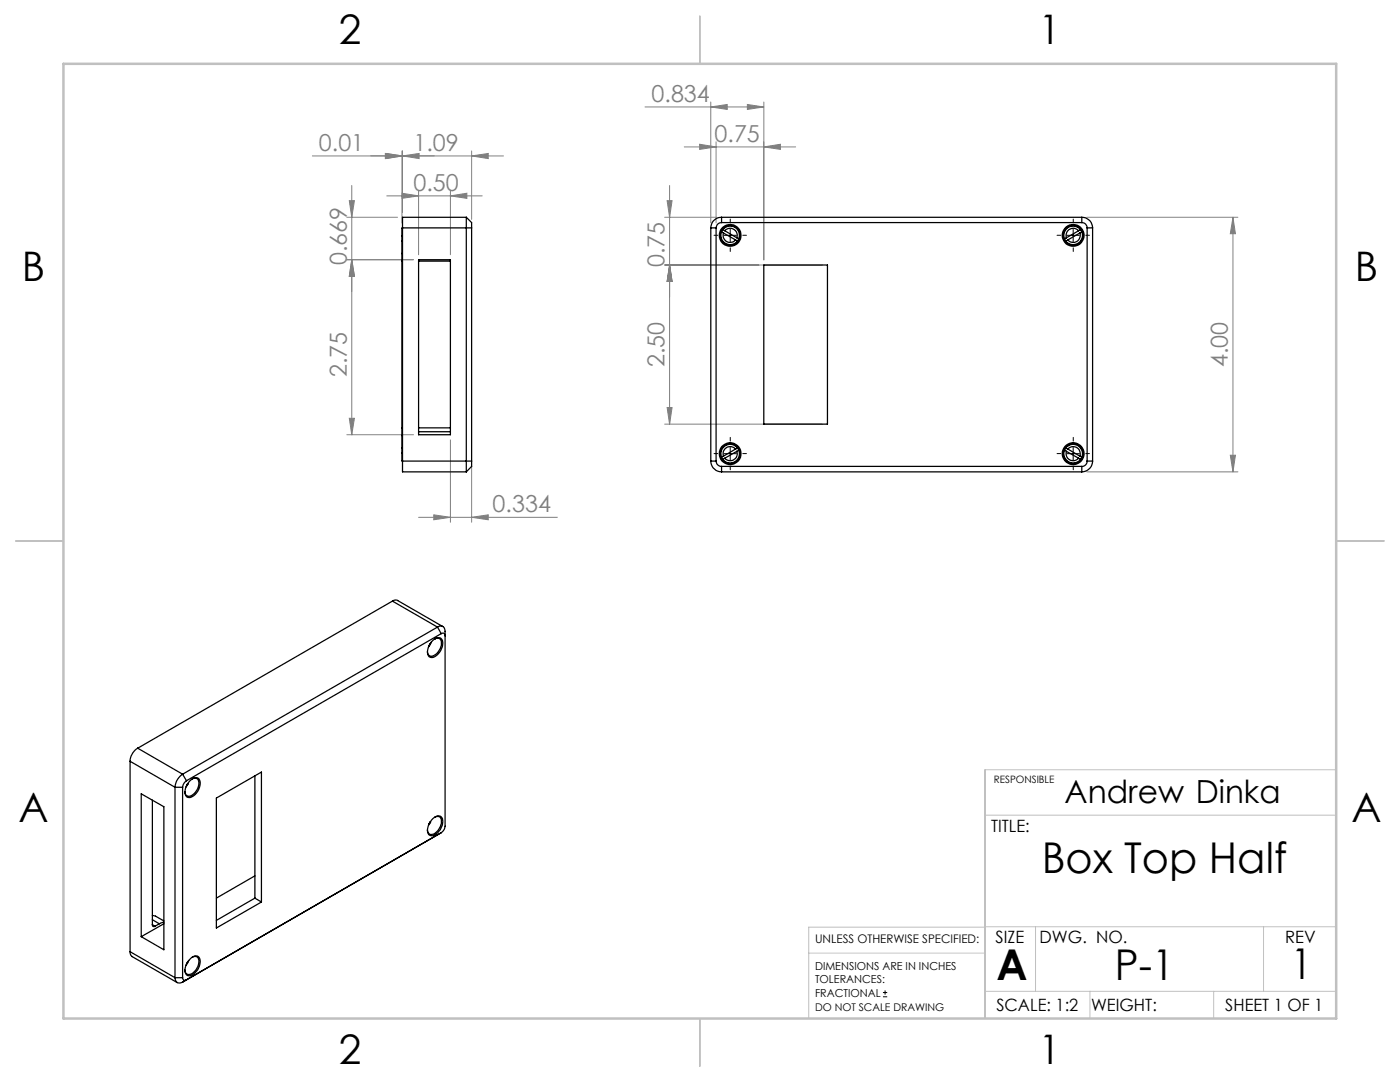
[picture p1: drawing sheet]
<svg xmlns="http://www.w3.org/2000/svg" width="279mm" height="216mm" viewBox="0 0 279 216" stroke-linecap="round" stroke-linejoin="round" font-family="sans-serif">
<path d="M144.5 47h2.5M145.7 45.7v2.5M212.9 47h2.5M214.2 45.7v2.5M144.5 90.5h2.5M145.7 89.3v2.5M212.9 90.5h2.5M214.2 89.3v2.5M176.2 198.9h.9M176.2 198h.9M176.6 197.6v.9" fill="none" stroke="#000" stroke-width=".2"/>
<g fill="none" stroke="#808080" stroke-width=".2">
<path d="M70.2 37v49.7M76.9 30.6l3.3 .5-3.3 .5zM77 30.6l3.3 .5-3.3 .5zM77.2 39.1h19M80.2 38.6l3.3 .5-3.3 .5zM80.2 30.1v14.4M80.3 30.1v12.2M80.3 31.1l3.3-.5v1zM83.5 38.1v12.7M89.9 39.1l3.3-.5v1zM89.9 38.1v12.7M94.1 31.1l3.3-.5v1z"/>
<path d="M94.1 30.1v13.7M100.5 31.1h-38.2M128.7 21.3h23.7M133.6 37v47.6M136.6 29.3h22.2M139.6 28.8l3.3 .5-3.3 .5zM141.9 21.3l3.2-.5v1zM141.9 20.4v24.1M142.9 28.3v16.2M149.2 20.8l3.2 .5-3.2 .5zM152.4 29.3l3.4-.5v1zM152.4 20.4v31.5"/>
<path d="M69.2 51.8h13.3M69.2 43.4h10.1M69.7 40h1l-.5 3.4zM70.2 51.8l.5 3.3h-1zM132.6 43.4h10.4M132.6 52.9h31.5M133.1 40h1l-.5 3.4zM133.6 52.9l.5 3.3h-1zM216.9 43.4h30.2M246.1 43.4v50.8M246.1 43.4l.5 3.2h-1.1zM69.2 86.7h13.3"/>
<path d="M69.7 83.5h1l-.5 3.2zM89.9 87.8v16.4M94.1 93v11.2M132.6 84.6h31.5M133.1 81.3h1l-.5 3.3zM216.9 94.2h30.2M245.5 90.8h1.1l-.5 3.4zM83.5 103.2h27.7M86.6 102.7l3.3 .5-3.3 .5zM94.1 103.2l3.3-.5v1z"/>
</g>
<g fill="none" stroke="#000" stroke-width=".2" stroke-dasharray="15.2 1.3 1.3 1.3">
<path d="M143.2 46.9h-.7M145.7 49.4v.8M145.7 44.4v-.7M148.2 46.9h.8M211.7 46.9h-.7M214.2 49.4v.8M214.2 44.4v-.7M216.7 46.9h.7M143.2 90.5h-.7M145.7 93v.7M145.7 88v-.7M148.2 90.5h.8"/>
<path d="M211.7 90.5h-.7M214.2 93v.7M214.2 88v-.7M216.7 90.5h.7"/>
</g>
<path d="M266.7 153.6h-70.1v49.6M196.6 162.7h70.1M161.4 190.2h35.2M196.6 185h-35.2v18.2M196.6 197.8h70.1M196.6 184.9h70.1M206.7 184.9v12.9M217.5 197.8v5.4M242.2 197.8v5.4M252.2 184.9v12.9" fill="none" stroke="#c0c0c0" stroke-width=".2"/>
<path d="M139.7 3.2v9.5M3.1 107.9h9.6M266.7 107.9h9.5M139.7 203.2v9.6" fill="none" stroke="#c0c0c0" stroke-width=".25"/>
<path d="M12.7 12.7h254v190.5h-254z" fill="none" stroke="#c0c0c0" stroke-width=".5"/>
<g fill="#808080">
<path d="M89.9 39.1l3.3-.5v1zM80.2 38.6l3.3 .5-3.3 .5zM80.3 31.1l3.3-.5v1zM76.9 30.6l3.3 .5-3.3 .5z"/>
<path d="M77 30.6l3.3 .5-3.3 .5zM94.1 31.1l3.3-.5v1z"/>
<path d="M139.6 28.8l3.3 .5-3.3 .5zM152.4 29.3l3.4-.5v1z"/>
<path d="M149.2 20.8l3.2 .5-3.2 .5zM141.9 21.3l3.2-.5v1z"/>
<path d="M70.2 51.8l.5 3.3h-1zM69.7 40h1l-.5 3.4z"/>
<path d="M133.1 81.3h1l-.5 3.3zM133.6 52.9l.5 3.3h-1zM133.6 52.9l.5 3.3h-1zM133.1 40h1l-.5 3.4z"/>
<path d="M70.2 51.8l.5 3.3h-1zM69.7 83.5h1l-.5 3.2z"/>
<path d="M246.1 43.4l.5 3.2h-1.1zM245.5 90.8h1.1l-.5 3.4z"/>
<path d="M86.6 102.7l3.3 .5-3.3 .5zM94.1 103.2l3.3-.5v1z"/>
</g>
<g fill="none" stroke="#000" stroke-width=".25">
<path d="M80.2 50.6v1.5M80.2 48.2v2.4M80.2 52.1h.1M80.2 50.6h.1M80.2 47v1.2M80.2 52.1v33.3M80.2 48.2h.1M80.2 47h.1M80.3 45.5h-.1v1.5M80.3 45.5h13.8M80.3 45.5v46.5M83.5 51.8h6.4v34.9h-6.4z"/>
<path d="M83.5 52.1h6.4M93.1 43.4v50.8M93.1 43.4h-12.8v2.1M93.1 43.4l1 1v1.1M94.1 45.5v46.5M141.9 45.5v46.5M141.9 45.5h1M142.9 45.5v46.5M144 43.4a2.15 2.15 0 0 0-2.1 2.1M144 44.4a1.08 1.08 0 0 0-1.1 1.1M144 46.2a1.86 1.86 0 0 0 .8 2.4 1.86 1.86 0 0 0 2.4-.5M144 46.2l.4 .3"/>
<path d="M144 43.4v1M144 43.4h71.9M144 44.4h71.9M144.3 45.8l.3 .2M144.3 45.8a1.85 1.85 0 0 1 2.4-.5 1.85 1.85 0 0 1 .7 2.4M144.3 45.8l-.3 .4M144.4 46.5a1.4 1.4 0 0 0 .6 1.7 1.4 1.4 0 0 0 1.8-.3M144.4 46.5l2.4 1.4M144.6 46a1.42 1.42 0 0 1 1.8-.2 1.42 1.42 0 0 1 .6 1.6M144.6 46l2.4 1.4M146.8 47.9l.4 .2M147 47.4l.4 .3"/>
<path d="M147.4 47.7l-.2 .4M152.4 52.9h12.7v31.7h-12.7zM212.4 47.7l.3 .4M212.8 47.4l-.4 .3M213.1 47.9l-.4 .2M215.3 46a1.44 1.44 0 0 0-1.8-.2 1.44 1.44 0 0 0-.7 1.6M215.3 46l-2.5 1.4M215.5 46.5a1.4 1.4 0 0 1-.6 1.7 1.4 1.4 0 0 1-1.8-.3M215.5 46.5l-2.4 1.4M215.7 45.8a1.87 1.87 0 0 0-2.5-.5 1.87 1.87 0 0 0-.8 2.4M215.7 45.8l-.4 .2M215.7 45.8l.2 .4"/>
<path d="M215.9 44.4a1.02 1.02 0 0 1 1.1 1.1M215.9 43.4a2.15 2.15 0 0 1 2.2 2.1M215.9 46.2l-.4 .3M215.9 46.2a1.88 1.88 0 0 1-.8 2.4 1.88 1.88 0 0 1-2.4-.5M215.9 43.4v1M217 45.5h1.1M217 45.5v46.5M218.1 45.5v46.5M80.2 85.4v1.5M80.2 86.9v2.4M80.2 90.5v1.5h.1M80.2 85.4h.1"/>
<path d="M80.2 89.3v1.2M80.2 86.9h.1M80.2 89.3h.1M80.2 90.5h.1M80.3 92v2.2h12.8M80.3 92h13.8M83.5 85.4h6.4M83.5 86.1h6.4M94.1 92v1.1l-1 1.1M141.9 92a2.15 2.15 0 0 0 2.1 2.2M141.9 92h1M142.9 92a1.08 1.08 0 0 0 1.1 1.1"/>
<path d="M144 91.2l.3 .5M144 93.1v1.1M144 93.1h71.9M144 94.2h71.9M144.4 91l-.4 .2M144.6 91.4l-.3 .3M146.8 89.6a1.41 1.41 0 0 0-1.8-.3 1.41 1.41 0 0 0-.6 1.7M146.8 89.6l-2.4 1.4M147 90.1a1.41 1.41 0 0 1-.6 1.6 1.41 1.41 0 0 1-1.8-.3M147 90.1l-2.4 1.3M147.2 89.4a1.85 1.85 0 0 0-2.4-.5 1.85 1.85 0 0 0-.8 2.3M147.2 89.4l-.4 .2"/>
<path d="M147.2 89.4l.2 .4M147.4 89.8a1.85 1.85 0 0 1-.8 2.3 1.85 1.85 0 0 1-2.3-.4M147.4 89.8l-.4 .3M212.4 89.8a1.87 1.87 0 0 0 .9 2.3 1.87 1.87 0 0 0 2.4-.4M212.4 89.8l.4 .3M212.7 89.4l.4 .2M212.7 89.4a1.87 1.87 0 0 1 2.4-.5 1.87 1.87 0 0 1 .8 2.3M212.7 89.4l-.3 .4M212.8 90.1a1.42 1.42 0 0 0 .7 1.7 1.42 1.42 0 0 0 1.8-.4M212.8 90.1l2.5 1.3M213.1 89.6a1.41 1.41 0 0 1 1.8-.3 1.41 1.41 0 0 1 .6 1.7M213.1 89.6l2.4 1.4"/>
<path d="M215.3 91.4l.4 .3M215.5 91l.4 .2M215.9 91.2l-.2 .5M215.9 93.1v1.1M217 92a1.02 1.02 0 0 1-1.1 1.1M217 92h1.1M218.1 92a2.15 2.15 0 0 1-2.2 2.2M78.3 119.9l.5-.2 .5 .1 9.1 5.2M78.3 119.9l9 5.2M78.3 119.9l-50.8 29.4M85.9 128.4l-.3 .4M86.1 128.1l-.6 1"/>
<path d="M86.3 127.8a1.15 1.15 0 0 1 2 0 2.93 2.93 0 0 1-2.2 3.4 1.2 1.2 0 0 1-.7-1.8l.3-.6zM86.8 127.5a.83 .83 0 0 1 1 0 .83 .83 0 0 1 .3 .9 2.49 2.49 0 0 1-2.2 2.5l-.5-.4-.1-.5M87.3 125.1a.92 .92 0 0 1 1.1-.1 .92 .92 0 0 1 .4 1v38.9a1.82 1.82 0 0 1-.7 1.3M87.3 125.1l-50.9 29.4M87.3 125.1l.8 1.3M88.1 126.4a.47 .47 0 0 1 .5 0 .47 .47 0 0 1 .2 .5M88.1 126.4l-50.9 29.4M26 151.9l8.9 5.2M26 151.9v38M27.5 149.3a3.2 3.2 0 0 0-1.5 2.6M27.5 149.3l8.9 5.2M28.2 158.4l4.5 2.6v28.5l-4.5-2.6z"/>
<path d="M30.4 159.7v24.8M34.9 157.1h1.5M34.9 157.1v38M36.4 154.5a3.4 3.4 0 0 0-1.5 2.6M36.4 154.5l.8 1.3M36.4 157.1v38M37.2 155.8a1.82 1.82 0 0 0-.8 1.3M37.4 156.5h.1M37.4 156.5l-.2 .3M37.5 156.4l-.1 .1M37.5 156.4l-.4 .6M37.9 155.8a1.12 1.12 0 0 1 2-.1 2.87 2.87 0 0 1-2.2 3.4 1.2 1.2 0 0 1-.7-1.7l.4-1z"/>
<path d="M38.4 155.4a.83 .83 0 0 1 1 0 .83 .83 0 0 1 .3 1 2.78 2.78 0 0 1-2 2.5l-.6-.3-.2-.6M43.2 159.2l9-5.1v25.9l-9 5.2zM50.9 154.8v24.4M50.9 179.2l1.3 .8M50.9 179.2l-7.7 4.5M50.9 174.8l-7.7 4.4M85.8 164.1h.1M85.8 164.1l-.2 .3M85.9 164l-.1 .1M85.9 164l-.4 .6M86.3 163.4a1.15 1.15 0 0 1 2-.1 2.88 2.88 0 0 1-2.2 3.5 1.18 1.18 0 0 1-.7-1.8l.3-.7zM86.8 163.1a.83 .83 0 0 1 1-.1 .83 .83 0 0 1 .3 1 2.57 2.57 0 0 1-2.2 2.5l-.5-.4-.1-.5"/>
<path d="M88.1 166.2l-51.7 29.8M88.1 166.2l-.8 .4M26 189.9v.5l.4 .5 9 5.2M26 189.9l8.9 5.2M30.4 184.5a.32 .32 0 0 0 .2 .4 .32 .32 0 0 0 .3-.1M30.4 182.7l.6 .1 1.7 1M30.4 183.5l1.4 .8M30.4 184.5l.5 .3M31.8 184.3l-.9 .5M32.7 184l-.9 .3M32.7 184.3l-4.5 2.6M34.9 195.1a.93 .93 0 0 0 .5 1 .93 .93 0 0 0 1-.1"/>
<path d="M34.9 195.1h1.5M36.4 195.1a.47 .47 0 0 0 .3 .5 .47 .47 0 0 0 .5-.1l-.8 .5M37.5 191.9l-.3 .4M37.7 191.7l-.6 .9M38.2 191.1a1.02 1.02 0 0 1 1.3-.3 1.02 1.02 0 0 1 .4 1.4 2.91 2.91 0 0 1-2.2 2.5 1.18 1.18 0 0 1-.7-1.7l.4-1.1zM38.4 191a.83 .83 0 0 1 1 0 .83 .83 0 0 1 .3 .9 2.57 2.57 0 0 1-2.2 2.6l-.4-.3-.2-.7"/>
<circle cx="145.7" cy="47" r="2.17"/>
<circle cx="145.7" cy="47" r="1.98"/>
<circle cx="214.2" cy="47" r="1.98"/>
<circle cx="214.2" cy="47" r="2.16"/>
<circle cx="145.7" cy="90.5" r="2.18"/>
<circle cx="145.7" cy="90.5" r="1.98"/>
<circle cx="214.2" cy="90.5" r="1.98"/>
<circle cx="214.2" cy="90.5" r="2.17"/>
</g>
<g font-size="8.5">
<text x="207.9" y="174.2">Box Top Half</text>
<text x="198.9" y="195.5">A</text>
<text x="222.5" y="195.5">P-1</text>
<text x="257.6" y="195.4">1</text>
</g>
<g font-size="8.1">
<text x="67.6" y="8.9">2</text>
<text x="207.3" y="8.9">1</text>
<text x="4.4" y="56.2">B</text>
<text x="270.4" y="56.2">B</text>
<text x="3.7" y="164.1">A</text>
<text x="269.7" y="164.1">A</text>
<text x="67.6" y="212.4">2</text>
<text x="207.3" y="212.4">1</text>
</g>
<text font-size="6.3" x="212.4" y="160.3">Andrew Dinka</text>
<g font-size="4.7" fill="#808080">
<text x="130" y="20.3">0.834</text>
<text x="142.6" y="28.3">0.75</text>
<text x="63.6" y="30.1">0.01</text>
<text x="82.5" y="30.1">1.09</text>
<text x="82.5" y="38">0.50</text>
<text x="69.2" y="52.9" transform="rotate(-90 69.2 52.9)">0.669</text>
<text x="132.6" y="53.3" transform="rotate(-90 132.6 53.3)">0.75</text>
<text x="69.2" y="75.3" transform="rotate(-90 69.2 75.3)">2.75</text>
<text x="132.6" y="73.3" transform="rotate(-90 132.6 73.3)">2.50</text>
<text x="245.1" y="73.3" transform="rotate(-90 245.1 73.3)">4.00</text>
<text x="98.3" y="102.2">0.334</text>
</g>
<g font-size="3.4">
<text x="197.8" y="166">TITLE:</text>
<text x="198.7" y="188.1">SIZE</text>
<text x="207.5" y="188.1">DWG. NO.</text>
<text x="256.5" y="188.2">REV</text>
<text x="198.8" y="201.7">SCALE: 1:2</text>
<text x="217.7" y="201.8">WEIGHT:</text>
<text x="244.5" y="201.7">SHEET 1 OF 1</text>
</g>
<text font-size="2.4" x="162.7" y="188.1">UNLESS OTHERWISE SPECIFIED:</text>
<g font-size="2.2">
<text x="162.7" y="193.6">DIMENSIONS ARE IN INCHES</text>
<text x="162.7" y="196.2">TOLERANCES:</text>
<text x="162.7" y="198.9">FRACTIONAL</text>
</g>
<text font-size="2.1" x="162.7" y="201.7">DO NOT SCALE DRAWING</text>
<text font-size="2" x="198.3" y="156.2">RESPONSIBLE</text>
</svg>
